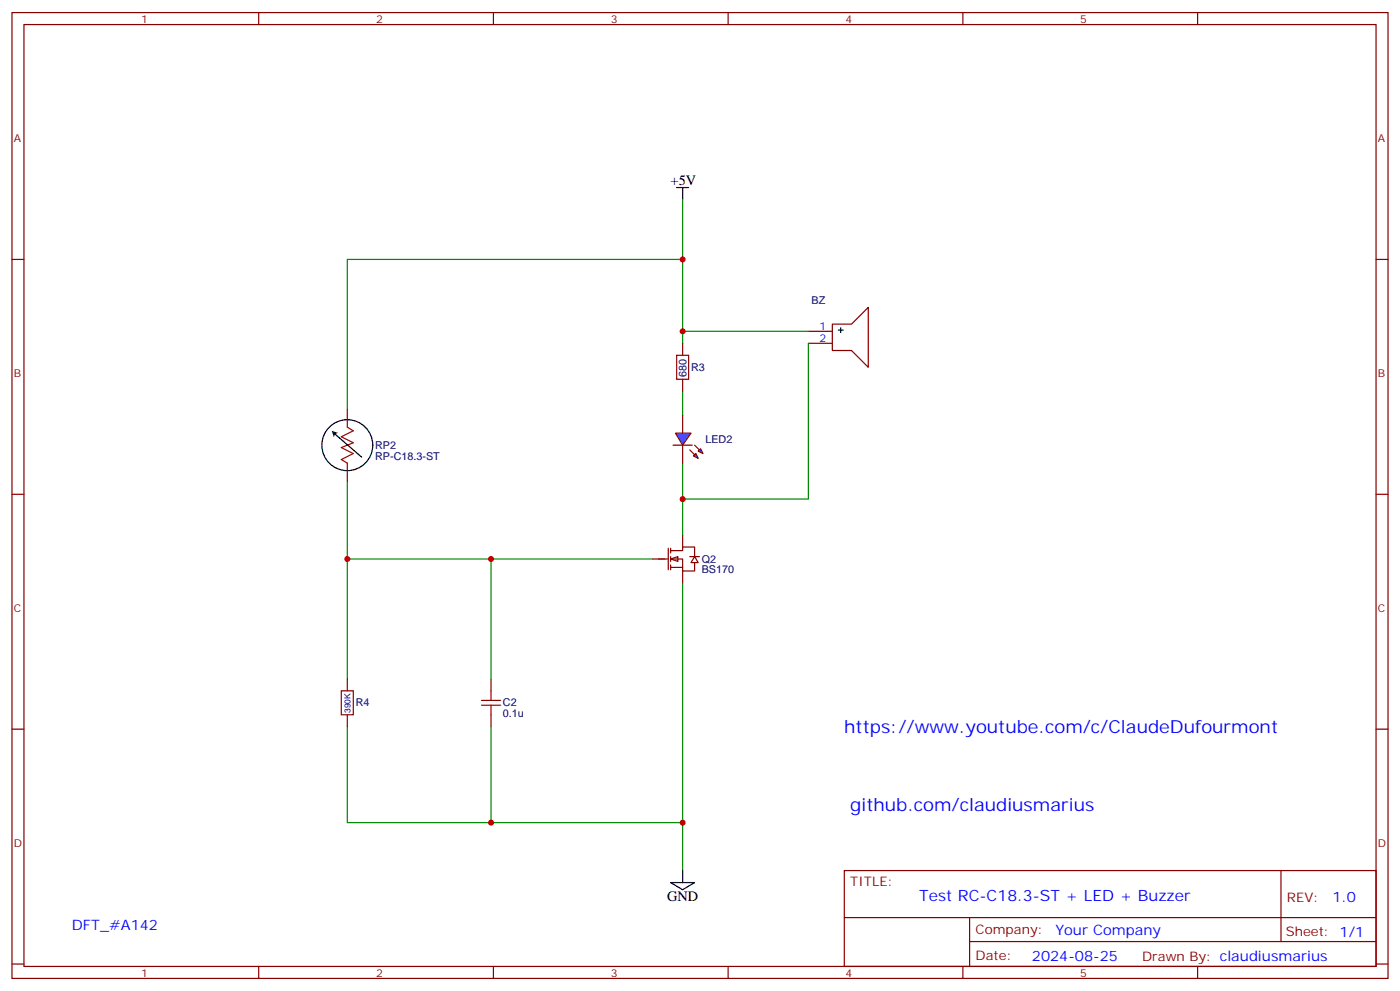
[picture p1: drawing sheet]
<svg xmlns="http://www.w3.org/2000/svg" width="412mm" height="292mm" viewBox="0 0 412 292" stroke-linecap="round" stroke-linejoin="round" font-family="sans-serif">
<g fill="none" stroke="#870000" stroke-width=".35">
<path d="M3.5 3.7h405.4v284.3h-405.4zM7.1 7.2h398.2v277.3h-398.2zM76.2 3.7v3.5M145.3 3.7v3.5M214.5 3.7v3.5M283.6 3.7v3.5M352.8 3.7v3.5M3.5 76.4h3.6M405.3 76.4h3.6M201.1 101.1v3.5M201.1 111.7v3.5M3.5 145.5h3.6"/>
<path d="M405.3 145.5h3.6M102.3 199.8v3.6M3.5 214.7h3.6M102.3 210.4v3.6M405.3 214.7h3.6M248.7 256.3h156.6v28.2h-156.6zM377.3 256.3v20.9M248.7 270.1h156.5M285.6 277.2h119.6M285.6 270.1v14.2M3.5 283.8h3.6M76.2 284.5v3.5"/>
<path d="M145.3 284.5v3.5M214.5 284.5v3.5M283.6 284.5v3.5M352.8 284.5v3.5M405.3 283.8h3.6"/>
</g>
<path d="M199.3 55.2h3.5M201.1 55.2v3.5M197.6 259.8h7l-3.5 2.1zM201.1 256.3v3.5" fill="none" stroke="#000" stroke-width=".35"/>
<path d="M201.1 58.7v17.7M201.1 101.1v-24.7h-98.8v44.1M201.1 115.2v7M201.1 136.3v21.2M102.3 141.6v58.2M102.3 164.6h90M201.1 171.6v70.6h-98.8v-28.2M201.1 242.2v14.1" fill="none" stroke="#008700" stroke-width=".35"/>
<path d="M199.3 104.6h3.5v7.1h-3.5zM100.5 203.4h3.6v7h-3.6z" fill="none" stroke="#a10000" stroke-width=".35"/>
<g fill="#fff" stroke="#870000" stroke-width=".35">
<path d="M197.6 164.6l2.1-.7v1.4z"/>
<path d="M204.6 163.9l1.1 1.7h-2.1z"/>
</g>
<g fill="none" stroke="#870000" stroke-width=".35">
<path d="M238.1 97.5h7.1M245.2 95.4h5.6l5-4.9v17.6l-5-4.9h-5.6zM238.1 101.1h7.1M102.3 120.5v1.7M102.3 139.9v1.7M201.1 157.5v3.5M192.3 164.6h4.5M196.8 161.4v6.3M197.6 162.1h3.5v-1.1h3.5v2.9M197.6 164.6h3.5v3.5h3.5v-2.5M197.6 167h3.5M197.6 161.4v1.4"/>
<path d="M197.6 163.9v1.4M197.6 166.3v1.4M201.1 168.1v3.5M203.2 163.9h2.8"/>
</g>
<path d="M102.3 122.2v3.6l1.8 1-3.6 1.8 3.6 1.8-3.6 1.4 3.6 1.7-3.6 1.8 1.8 1v3.6" fill="none" stroke="#a10000" stroke-width=".35"/>
<g fill="none" stroke="#000" stroke-width=".35">
<path d="M246.9 97.2h1.5M247.6 96.5v1.4M98.8 127.9l7.7 6.7"/>
<circle cx="102.3" cy="131.1" r="7.5"/>
</g>
<path d="M97.7 126.8l1.9 .6-.9 .4-.4 .9z" fill="#000"/>
<path d="M201.1 97.5h37M238.1 101.1v45.8h-37" fill="none" stroke="#008700" stroke-width=".35"/>
<path d="M199 127.5h4.6l-2.5 3.6z" fill="#09f" stroke="#870000" stroke-width=".35"/>
<path d="M198.3 131.1h5.6z" fill="#f00" stroke="#870000" stroke-width=".35"/>
<g fill="#870000" stroke="#870000" stroke-width=".35">
<path d="M204.6 131.1l1.4 1.4z"/>
<path d="M203.2 132.5l1.4 1.4z"/>
</g>
<g fill="#09f" stroke="#870000" stroke-width=".35">
<path d="M205.7 132.8l.7-.7 .7 1.4z"/>
<path d="M205 133.5l.7 1.4-1.4-.7z"/>
</g>
<path d="M201.1 122.2v5.3M201.1 131.1v5.2M144.6 199.8v3.6M144.6 210.4v3.6" fill="none" stroke="#870000" stroke-width=".35"/>
<path d="M141.8 207.6h5.7M141.8 206.2h5.7M144.6 203.4v2.8M144.6 207.6v2.8" fill="none" stroke="#a10000" stroke-width=".35"/>
<path d="M144.6 164.6v35.2M144.6 214v28.2" fill="none" stroke="#008700" stroke-width=".35"/>
<g fill="#c00">
<circle cx="201.1" cy="76.4" r=".88"/>
<circle cx="201.1" cy="242.2" r=".88"/>
<circle cx="102.3" cy="164.6" r=".88"/>
<circle cx="201.1" cy="97.5" r=".88"/>
<circle cx="201.1" cy="146.9" r=".88"/>
<circle cx="144.6" cy="164.6" r=".88"/>
<circle cx="144.6" cy="242.2" r=".88"/>
</g>
<g font-size="5.3" fill="#00f">
<text x="248.7" y="215.7">https://www.youtube.com/c/ClaudeDufourmont</text>
<text x="250.5" y="238.7">github.com/claudiusmarius</text>
</g>
<text font-size="4.6" fill="#00f" x="270.8" y="265.3">Test RC-C18.3-ST + LED + Buzzer</text>
<g font-size="4.2">
<text x="197.6" y="54.5">+5V</text>
<text x="196.5" y="265.1">GND</text>
</g>
<g font-size="4.2" fill="#00f">
<text x="392.5" y="265.6">1.0</text>
<text x="21.2" y="273.9">DFT_#A142</text>
<text x="310.9" y="275.1">Your Company</text>
<text x="304" y="282.9">2024-08-25</text>
</g>
<g font-size="3.9" fill="#800">
<text x="250.5" y="260.9">TITLE:</text>
<text x="379.1" y="265.6">REV:</text>
<text x="287.4" y="275.1">Company:</text>
<text x="378.7" y="275.7">Sheet: 1/1</text>
<text x="287.4" y="282.8">Date:</text>
<text x="336.4" y="282.8">Drawn By: claudiusmarius</text>
</g>
<g font-size="3.2" fill="#800">
<text x="41.6" y="6.7">1</text>
<text x="110.8" y="6.7">2</text>
<text x="179.9" y="6.7">3</text>
<text x="249.1" y="6.7">4</text>
<text x="318.2" y="6.7">5</text>
<text x="4.1" y="41.8">A</text>
<text x="405.9" y="41.8">A</text>
<text x="4.1" y="110.9">B</text>
<text x="405.9" y="110.9">B</text>
<text x="4.1" y="180.1">C</text>
<text x="405.9" y="180.1">C</text>
<text x="4.1" y="249.2">D</text>
<text x="405.9" y="249.2">D</text>
<text x="41.6" y="287.5">1</text>
<text x="110.8" y="287.5">2</text>
<text x="179.9" y="287.5">3</text>
<text x="249.1" y="287.5">4</text>
<text x="318.2" y="287.5">5</text>
</g>
<g font-size="3.2" fill="#000080">
<text x="239.1" y="89.4">BZ</text>
<text x="202.3" y="110.9" transform="rotate(-90 202.3 110.9)">680</text>
<text x="203.6" y="109.2">R3</text>
<text x="207.8" y="130.4">LED2</text>
<text x="110.5" y="135.3">RP-C18.3-ST</text>
<text x="110.5" y="132.1">RP2</text>
<text x="206.7" y="165.6">Q2</text>
<text x="206.7" y="168.8">BS170</text>
<text x="104.8" y="208">R4</text>
<text x="148.2" y="208">C2</text>
<text x="148.2" y="211.1">0.1u</text>
</g>
<g font-size="3.2" fill="#00f">
<text x="241.4" y="97.2">1</text>
<text x="241.4" y="100.7">2</text>
</g>
<text font-size="2.5" fill="#000080" x="103.2" y="209.9" transform="rotate(-90 103.2 209.9)">390K</text>
</svg>
